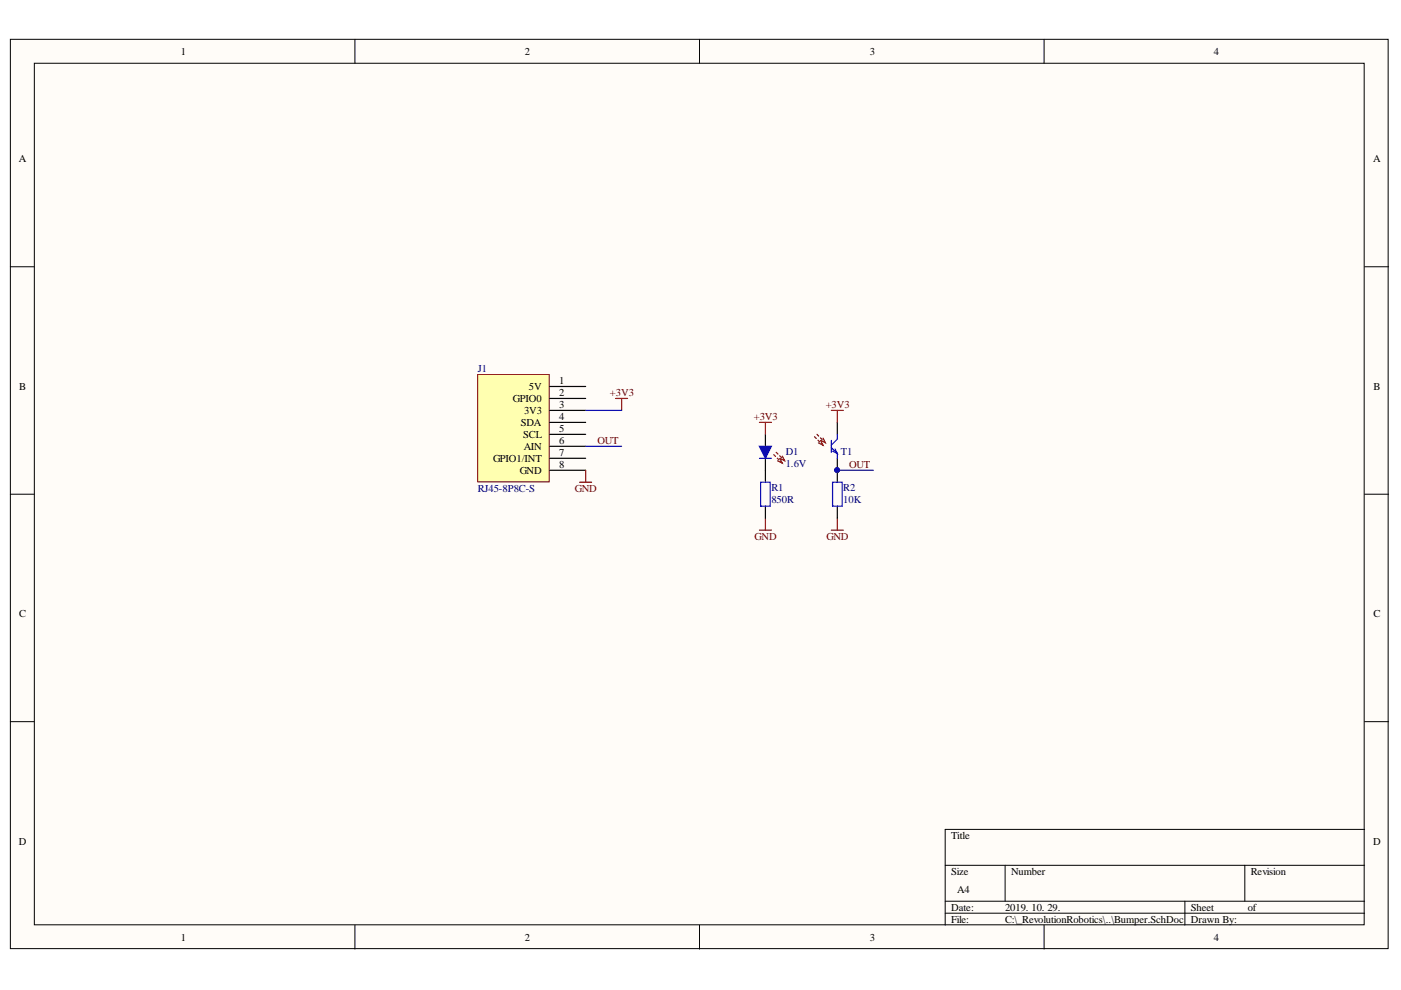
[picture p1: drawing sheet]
# Altium schematic sheet Button-Sensor.SchDoc
size A4

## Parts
D1  1.6V  [LTE302]
J1  RJ45-8P8C-S  [RJ45-8P8C]
R1  850R  [RESC1608X06M]
R2  10K  [RESC1608X06M]
T1  LTR301  [LTR301]  (value not drawn)

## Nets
+3V3: D1.1(A) J1.3(3V3) T1.2(E)
GND: J1.8(GND) R1.1 R2.1
OUT: J1.6(AIN) R2.2 T1.1(C)
NetD1_2: D1.2(K) R1.2

Not connected (* = marked no-connect by the designer): J1 1(5V) 2(GPIO0) 4(SDA) 5(SCL) 7(GPIO1/INT)
